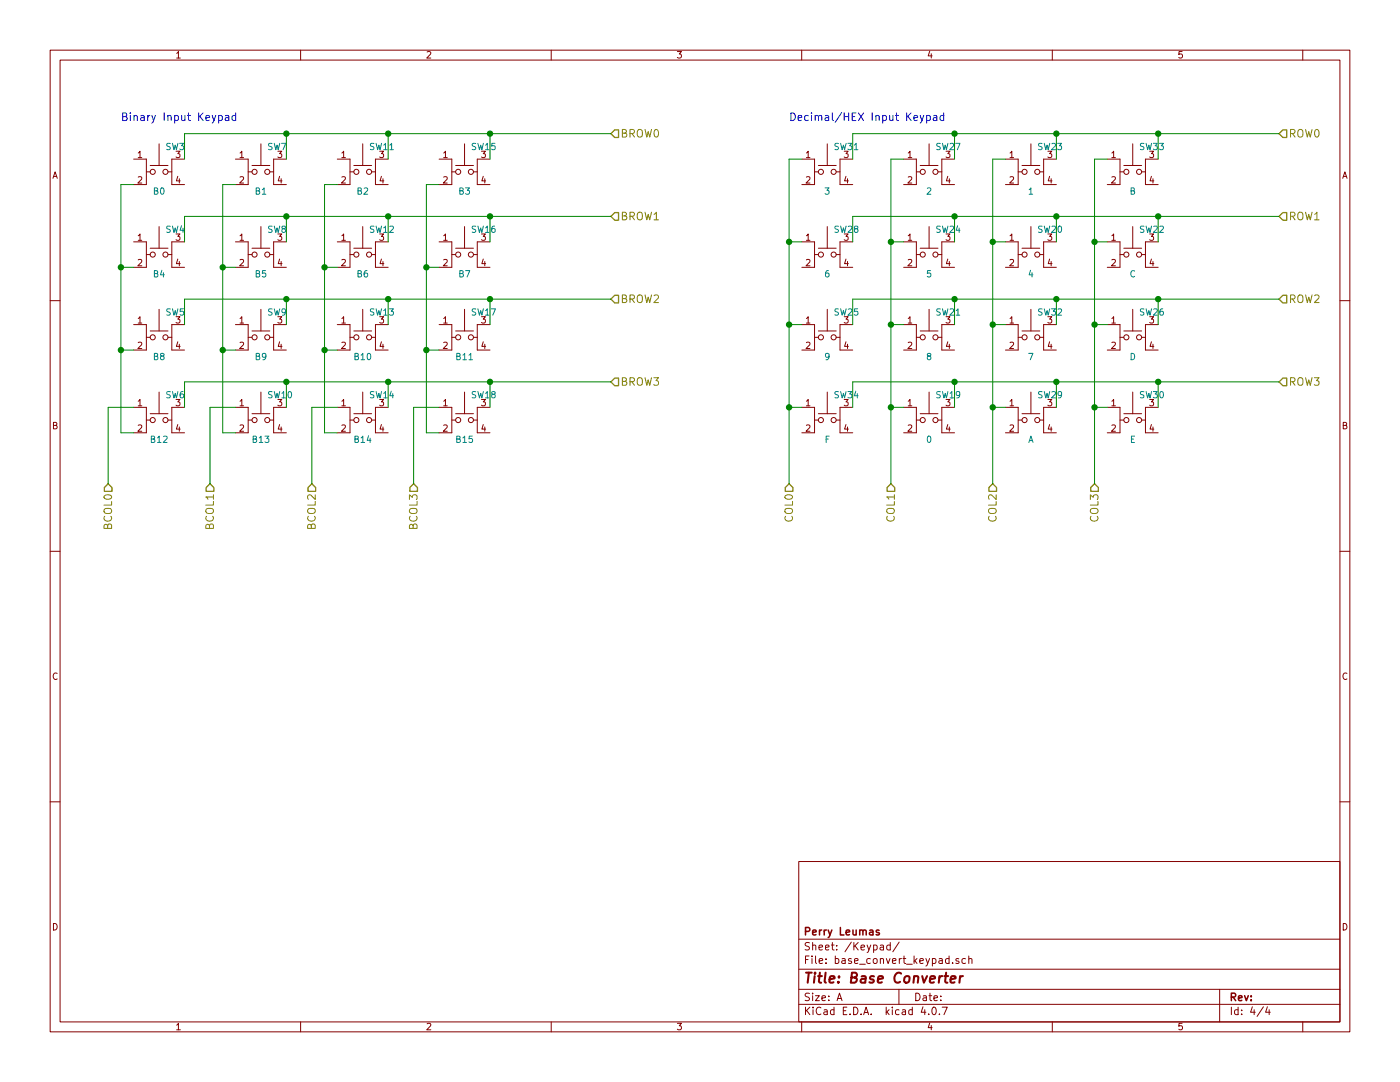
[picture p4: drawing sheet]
EESchema Schematic File Version 2
LIBS:Display_LiteOn
LIBS:MSP430
LIBS:Switch_CK
LIBS:Switch_Generic
LIBS:base_convert-cache
LIBS:4xxx
LIBS:4xxx_IEEE
LIBS:74xGxx
LIBS:74xx
LIBS:74xx_IEEE
LIBS:Amplifier_Audio
LIBS:Amplifier_Buffer
LIBS:Amplifier_Current
LIBS:Amplifier_Difference
LIBS:Amplifier_Instrumentation
LIBS:Amplifier_Operational
LIBS:Amplifier_Video
LIBS:Analog
LIBS:Analog_ADC
LIBS:Analog_DAC
LIBS:Analog_Switch
LIBS:Audio
LIBS:Battery_Management
LIBS:Comparator
LIBS:Connector
LIBS:Connector_Generic
LIBS:Connector_Generic_MountingPin
LIBS:Connector_Generic_Shielded
LIBS:Converter_ACDC
LIBS:Converter_DCDC
LIBS:CPLD_Altera
LIBS:CPLD_Xilinx
LIBS:CPU
LIBS:CPU_NXP_6800
LIBS:CPU_NXP_68000
LIBS:CPU_PowerPC
LIBS:Device
LIBS:Diode
LIBS:Diode_Bridge
LIBS:Diode_Laser
LIBS:Display_Character
LIBS:Display_Graphic
LIBS:Driver_Display
LIBS:Driver_FET
LIBS:Driver_LED
LIBS:Driver_Motor
LIBS:Driver_Relay
LIBS:DSP_Freescale
LIBS:DSP_Microchip_DSPIC33
LIBS:DSP_Motorola
LIBS:DSP_Texas
LIBS:Filter
LIBS:FPGA_Microsemi
LIBS:FPGA_Xilinx
LIBS:FPGA_Xilinx_Artix7
LIBS:FPGA_Xilinx_Kintex7
LIBS:FPGA_Xilinx_Spartan6
LIBS:FPGA_Xilinx_Virtex5
LIBS:FPGA_Xilinx_Virtex6
LIBS:FPGA_Xilinx_Virtex7
LIBS:GPU
LIBS:Graphic
LIBS:Interface
LIBS:Interface_CAN_LIN
LIBS:Interface_CurrentLoop
LIBS:Interface_Ethernet
LIBS:Interface_Expansion
LIBS:Interface_HID
LIBS:Interface_LineDriver
LIBS:Interface_Optical
LIBS:Interface_Telecom
LIBS:Interface_UART
LIBS:Interface_USB
LIBS:Isolator
LIBS:Isolator_Analog
LIBS:Jumper
LIBS:LED
LIBS:Logic_LevelTranslator
LIBS:Logic_Programmable
LIBS:MCU_AnalogDevices
LIBS:MCU_Cypress
LIBS:MCU_Espressif
LIBS:MCU_Intel
LIBS:MCU_Microchip_8051
LIBS:MCU_Microchip_ATmega
LIBS:MCU_Microchip_ATtiny
LIBS:MCU_Microchip_AVR
LIBS:MCU_Microchip_PIC10
LIBS:MCU_Microchip_PIC12
LIBS:MCU_Microchip_PIC16
LIBS:MCU_Microchip_PIC18
LIBS:MCU_Microchip_PIC24
LIBS:MCU_Microchip_PIC32
LIBS:MCU_Microchip_SAME
LIBS:MCU_Microchip_SAML
LIBS:MCU_Module
LIBS:MCU_Nordic
LIBS:MCU_NXP_ColdFire
LIBS:MCU_NXP_HC11
LIBS:MCU_NXP_HC12
LIBS:MCU_NXP_HCS12
LIBS:MCU_NXP_Kinetis
LIBS:MCU_NXP_LPC
LIBS:MCU_NXP_MAC7100
LIBS:MCU_NXP_MCore
LIBS:MCU_NXP_S08
LIBS:MCU_Parallax
LIBS:MCU_SiFive
LIBS:MCU_SiliconLabs
LIBS:MCU_ST_STM8
LIBS:MCU_ST_STM32F0
LIBS:MCU_ST_STM32F1
LIBS:MCU_ST_STM32F2
LIBS:MCU_ST_STM32F3
LIBS:MCU_ST_STM32F4
LIBS:MCU_ST_STM32F7
LIBS:MCU_ST_STM32H7
LIBS:MCU_ST_STM32L0
LIBS:MCU_ST_STM32L1
LIBS:MCU_ST_STM32L4
LIBS:MCU_ST_STM32L4+
LIBS:MCU_Texas
LIBS:MCU_Texas_MSP430
LIBS:Mechanical
LIBS:Memory_Controller
LIBS:Memory_EEPROM
LIBS:Memory_EPROM
LIBS:Memory_Flash
LIBS:Memory_NVRAM
LIBS:Memory_RAM
LIBS:Memory_ROM
LIBS:Memory_UniqueID
LIBS:Motor
LIBS:Oscillator
LIBS:Potentiometer_Digital
LIBS:power
LIBS:Power_Management
LIBS:Power_Protection
LIBS:Power_Supervisor
LIBS:pspice
LIBS:Reference_Current
LIBS:Reference_Voltage
LIBS:Regulator_Controller
LIBS:Regulator_Current
LIBS:Regulator_Linear
LIBS:Regulator_SwitchedCapacitor
LIBS:Regulator_Switching
LIBS:Relay
LIBS:Relay_SolidState
LIBS:RF
LIBS:RF_AM_FM
LIBS:RF_Amplifier
LIBS:RF_Bluetooth
LIBS:RF_GPS
LIBS:RF_Mixer
LIBS:RF_Module
LIBS:RF_RFID
LIBS:RF_Switch
LIBS:RF_WiFi
LIBS:RF_ZigBee
LIBS:Sensor
LIBS:Sensor_Audio
LIBS:Sensor_Current
LIBS:Sensor_Gas
LIBS:Sensor_Humidity
LIBS:Sensor_Magnetic
LIBS:Sensor_Motion
LIBS:Sensor_Optical
LIBS:Sensor_Pressure
LIBS:Sensor_Proximity
LIBS:Sensor_Temperature
LIBS:Sensor_Touch
LIBS:Sensor_Voltage
LIBS:Switch
LIBS:Timer
LIBS:Timer_PLL
LIBS:Timer_RTC
LIBS:Transformer
LIBS:Transistor_Array
LIBS:Transistor_BJT
LIBS:Transistor_FET
LIBS:Transistor_IGBT
LIBS:Triac_Thyristor
LIBS:Valve
LIBS:Video
EELAYER 25 0
EELAYER END
$Descr A 11000 8500
encoding utf-8
Sheet 4 4
Title "Base Converter"
Date ""
Rev ""
Comp "Perry Leumas"
Comment1 ""
Comment2 ""
Comment3 ""
Comment4 ""
$EndDescr
$Comp
L SW_Push_Dual2 SW20
U 1 1
P 8100 1900
F 0 "SW20" H 8150 2000 50  0000 L CNN
F 1 "4" H 8100 1650 50  0000 C CNN
F 2 "Buttons_Switches_THT:SW_TH_Tactile_Omron_B3F-10xx" H 8100 2100 50  0001 C CNN
F 3 "" H 8100 2100 50  0001 C CNN
F 4 "NONE" H 8100 1900 60  0001 C CNN "Manufacture"
F 5 "NONE" H 8100 1900 60  0001 C CNN "Mfg Part Number"
F 6 "NONE" H 8100 1900 60  0001 C CNN "Package"
F 7 "NONE" H 8100 1900 60  0001 C CNN "Description"
	1    8100 1900
	1    0    0    -1  
$EndComp
$Comp
L SW_Push_Dual2 SW24
U 1 1
P 7300 1900
F 0 "SW24" H 7350 2000 50  0000 L CNN
F 1 "5" H 7300 1650 50  0000 C CNN
F 2 "Buttons_Switches_THT:SW_TH_Tactile_Omron_B3F-10xx" H 7300 2100 50  0001 C CNN
F 3 "" H 7300 2100 50  0001 C CNN
F 4 "NONE" H 7300 1900 60  0001 C CNN "Manufacture"
F 5 "NONE" H 7300 1900 60  0001 C CNN "Mfg Part Number"
F 6 "NONE" H 7300 1900 60  0001 C CNN "Package"
F 7 "NONE" H 7300 1900 60  0001 C CNN "Description"
	1    7300 1900
	1    0    0    -1  
$EndComp
$Comp
L SW_Push_Dual2 SW28
U 1 1
P 6500 1900
F 0 "SW28" H 6550 2000 50  0000 L CNN
F 1 "6" H 6500 1650 50  0000 C CNN
F 2 "Buttons_Switches_THT:SW_TH_Tactile_Omron_B3F-10xx" H 6500 2100 50  0001 C CNN
F 3 "" H 6500 2100 50  0001 C CNN
F 4 "NONE" H 6500 1900 60  0001 C CNN "Manufacture"
F 5 "NONE" H 6500 1900 60  0001 C CNN "Mfg Part Number"
F 6 "NONE" H 6500 1900 60  0001 C CNN "Package"
F 7 "NONE" H 6500 1900 60  0001 C CNN "Description"
	1    6500 1900
	1    0    0    -1  
$EndComp
$Comp
L SW_Push_Dual2 SW22
U 1 1
P 8900 1900
F 0 "SW22" H 8950 2000 50  0000 L CNN
F 1 "C" H 8900 1650 50  0000 C CNN
F 2 "Buttons_Switches_THT:SW_TH_Tactile_Omron_B3F-10xx" H 8900 2100 50  0001 C CNN
F 3 "" H 8900 2100 50  0001 C CNN
F 4 "NONE" H 8900 1900 60  0001 C CNN "Manufacture"
F 5 "NONE" H 8900 1900 60  0001 C CNN "Mfg Part Number"
F 6 "NONE" H 8900 1900 60  0001 C CNN "Package"
F 7 "NONE" H 8900 1900 60  0001 C CNN "Description"
	1    8900 1900
	1    0    0    -1  
$EndComp
$Comp
L SW_Push_Dual2 SW33
U 1 1
P 8900 1250
F 0 "SW33" H 8950 1350 50  0000 L CNN
F 1 "B" H 8900 1000 50  0000 C CNN
F 2 "Buttons_Switches_THT:SW_TH_Tactile_Omron_B3F-10xx" H 8900 1450 50  0001 C CNN
F 3 "" H 8900 1450 50  0001 C CNN
F 4 "NONE" H 8900 1250 60  0001 C CNN "Manufacture"
F 5 "NONE" H 8900 1250 60  0001 C CNN "Mfg Part Number"
F 6 "NONE" H 8900 1250 60  0001 C CNN "Package"
F 7 "NONE" H 8900 1250 60  0001 C CNN "Description"
	1    8900 1250
	1    0    0    -1  
$EndComp
$Comp
L SW_Push_Dual2 SW23
U 1 1
P 8100 1250
F 0 "SW23" H 8150 1350 50  0000 L CNN
F 1 "1" H 8100 1000 50  0000 C CNN
F 2 "Buttons_Switches_THT:SW_TH_Tactile_Omron_B3F-10xx" H 8100 1450 50  0001 C CNN
F 3 "" H 8100 1450 50  0001 C CNN
F 4 "NONE" H 8100 1250 60  0001 C CNN "Manufacture"
F 5 "NONE" H 8100 1250 60  0001 C CNN "Mfg Part Number"
F 6 "NONE" H 8100 1250 60  0001 C CNN "Package"
F 7 "NONE" H 8100 1250 60  0001 C CNN "Description"
	1    8100 1250
	1    0    0    -1  
$EndComp
$Comp
L SW_Push_Dual2 SW27
U 1 1
P 7300 1250
F 0 "SW27" H 7350 1350 50  0000 L CNN
F 1 "2" H 7300 1000 50  0000 C CNN
F 2 "Buttons_Switches_THT:SW_TH_Tactile_Omron_B3F-10xx" H 7300 1450 50  0001 C CNN
F 3 "" H 7300 1450 50  0001 C CNN
F 4 "NONE" H 7300 1250 60  0001 C CNN "Manufacture"
F 5 "NONE" H 7300 1250 60  0001 C CNN "Mfg Part Number"
F 6 "NONE" H 7300 1250 60  0001 C CNN "Package"
F 7 "NONE" H 7300 1250 60  0001 C CNN "Description"
	1    7300 1250
	1    0    0    -1  
$EndComp
$Comp
L SW_Push_Dual2 SW31
U 1 1
P 6500 1250
F 0 "SW31" H 6550 1350 50  0000 L CNN
F 1 "3" H 6500 1000 50  0000 C CNN
F 2 "Buttons_Switches_THT:SW_TH_Tactile_Omron_B3F-10xx" H 6500 1450 50  0001 C CNN
F 3 "" H 6500 1450 50  0001 C CNN
F 4 "NONE" H 6500 1250 60  0001 C CNN "Manufacture"
F 5 "NONE" H 6500 1250 60  0001 C CNN "Mfg Part Number"
F 6 "NONE" H 6500 1250 60  0001 C CNN "Package"
F 7 "NONE" H 6500 1250 60  0001 C CNN "Description"
	1    6500 1250
	1    0    0    -1  
$EndComp
$Comp
L SW_Push_Dual2 SW19
U 1 1
P 7300 3200
F 0 "SW19" H 7350 3300 50  0000 L CNN
F 1 "0" H 7300 2950 50  0000 C CNN
F 2 "Buttons_Switches_THT:SW_TH_Tactile_Omron_B3F-10xx" H 7300 3400 50  0001 C CNN
F 3 "" H 7300 3400 50  0001 C CNN
F 4 "NONE" H 7300 3200 60  0001 C CNN "Manufacture"
F 5 "NONE" H 7300 3200 60  0001 C CNN "Mfg Part Number"
F 6 "NONE" H 7300 3200 60  0001 C CNN "Package"
F 7 "NONE" H 7300 3200 60  0001 C CNN "Description"
	1    7300 3200
	1    0    0    -1  
$EndComp
$Comp
L SW_Push_Dual2 SW29
U 1 1
P 8100 3200
F 0 "SW29" H 8150 3300 50  0000 L CNN
F 1 "A" H 8100 2950 50  0000 C CNN
F 2 "Buttons_Switches_THT:SW_TH_Tactile_Omron_B3F-10xx" H 8100 3400 50  0001 C CNN
F 3 "" H 8100 3400 50  0001 C CNN
F 4 "NONE" H 8100 3200 60  0001 C CNN "Manufacture"
F 5 "NONE" H 8100 3200 60  0001 C CNN "Mfg Part Number"
F 6 "NONE" H 8100 3200 60  0001 C CNN "Package"
F 7 "NONE" H 8100 3200 60  0001 C CNN "Description"
	1    8100 3200
	1    0    0    -1  
$EndComp
$Comp
L SW_Push_Dual2 SW30
U 1 1
P 8900 3200
F 0 "SW30" H 8950 3300 50  0000 L CNN
F 1 "E" H 8900 2950 50  0000 C CNN
F 2 "Buttons_Switches_THT:SW_TH_Tactile_Omron_B3F-10xx" H 8900 3400 50  0001 C CNN
F 3 "" H 8900 3400 50  0001 C CNN
F 4 "NONE" H 8900 3200 60  0001 C CNN "Manufacture"
F 5 "NONE" H 8900 3200 60  0001 C CNN "Mfg Part Number"
F 6 "NONE" H 8900 3200 60  0001 C CNN "Package"
F 7 "NONE" H 8900 3200 60  0001 C CNN "Description"
	1    8900 3200
	1    0    0    -1  
$EndComp
$Comp
L SW_Push_Dual2 SW34
U 1 1
P 6500 3200
F 0 "SW34" H 6550 3300 50  0000 L CNN
F 1 "F" H 6500 2950 50  0000 C CNN
F 2 "Buttons_Switches_THT:SW_TH_Tactile_Omron_B3F-10xx" H 6500 3400 50  0001 C CNN
F 3 "" H 6500 3400 50  0001 C CNN
F 4 "NONE" H 6500 3200 60  0001 C CNN "Manufacture"
F 5 "NONE" H 6500 3200 60  0001 C CNN "Mfg Part Number"
F 6 "NONE" H 6500 3200 60  0001 C CNN "Package"
F 7 "NONE" H 6500 3200 60  0001 C CNN "Description"
	1    6500 3200
	1    0    0    -1  
$EndComp
$Comp
L SW_Push_Dual2 SW21
U 1 1
P 7300 2550
F 0 "SW21" H 7350 2650 50  0000 L CNN
F 1 "8" H 7300 2300 50  0000 C CNN
F 2 "Buttons_Switches_THT:SW_TH_Tactile_Omron_B3F-10xx" H 7300 2750 50  0001 C CNN
F 3 "" H 7300 2750 50  0001 C CNN
F 4 "NONE" H 7300 2550 60  0001 C CNN "Manufacture"
F 5 "NONE" H 7300 2550 60  0001 C CNN "Mfg Part Number"
F 6 "NONE" H 7300 2550 60  0001 C CNN "Package"
F 7 "NONE" H 7300 2550 60  0001 C CNN "Description"
	1    7300 2550
	1    0    0    -1  
$EndComp
$Comp
L SW_Push_Dual2 SW25
U 1 1
P 6500 2550
F 0 "SW25" H 6550 2650 50  0000 L CNN
F 1 "9" H 6500 2300 50  0000 C CNN
F 2 "Buttons_Switches_THT:SW_TH_Tactile_Omron_B3F-10xx" H 6500 2750 50  0001 C CNN
F 3 "" H 6500 2750 50  0001 C CNN
F 4 "NONE" H 6500 2550 60  0001 C CNN "Manufacture"
F 5 "NONE" H 6500 2550 60  0001 C CNN "Mfg Part Number"
F 6 "NONE" H 6500 2550 60  0001 C CNN "Package"
F 7 "NONE" H 6500 2550 60  0001 C CNN "Description"
	1    6500 2550
	1    0    0    -1  
$EndComp
$Comp
L SW_Push_Dual2 SW32
U 1 1
P 8100 2550
F 0 "SW32" H 8150 2650 50  0000 L CNN
F 1 "7" H 8100 2300 50  0000 C CNN
F 2 "Buttons_Switches_THT:SW_TH_Tactile_Omron_B3F-10xx" H 8100 2750 50  0001 C CNN
F 3 "" H 8100 2750 50  0001 C CNN
F 4 "NONE" H 8100 2550 60  0001 C CNN "Manufacture"
F 5 "NONE" H 8100 2550 60  0001 C CNN "Mfg Part Number"
F 6 "NONE" H 8100 2550 60  0001 C CNN "Package"
F 7 "NONE" H 8100 2550 60  0001 C CNN "Description"
	1    8100 2550
	1    0    0    -1  
$EndComp
$Comp
L SW_Push_Dual2 SW26
U 1 1
P 8900 2550
F 0 "SW26" H 8950 2650 50  0000 L CNN
F 1 "D" H 8900 2300 50  0000 C CNN
F 2 "Buttons_Switches_THT:SW_TH_Tactile_Omron_B3F-10xx" H 8900 2750 50  0001 C CNN
F 3 "" H 8900 2750 50  0001 C CNN
F 4 "NONE" H 8900 2550 60  0001 C CNN "Manufacture"
F 5 "NONE" H 8900 2550 60  0001 C CNN "Mfg Part Number"
F 6 "NONE" H 8900 2550 60  0001 C CNN "Package"
F 7 "NONE" H 8900 2550 60  0001 C CNN "Description"
	1    8900 2550
	1    0    0    -1  
$EndComp
$Comp
L SW_Push_Dual2 SW4
U 1 1
P 1250 1900
F 0 "SW4" H 1300 2000 50  0000 L CNN
F 1 "B4" H 1250 1650 50  0000 C CNN
F 2 "Buttons_Switches_THT:SW_TH_Tactile_Omron_B3F-10xx" H 1250 2100 50  0001 C CNN
F 3 "" H 1250 2100 50  0001 C CNN
F 4 "NONE" H 1250 1900 60  0001 C CNN "Manufacture"
F 5 "NONE" H 1250 1900 60  0001 C CNN "Mfg Part Number"
F 6 "NONE" H 1250 1900 60  0001 C CNN "Package"
F 7 "NONE" H 1250 1900 60  0001 C CNN "Description"
	1    1250 1900
	1    0    0    -1  
$EndComp
$Comp
L SW_Push_Dual2 SW8
U 1 1
P 2050 1900
F 0 "SW8" H 2100 2000 50  0000 L CNN
F 1 "B5" H 2050 1650 50  0000 C CNN
F 2 "Buttons_Switches_THT:SW_TH_Tactile_Omron_B3F-10xx" H 2050 2100 50  0001 C CNN
F 3 "" H 2050 2100 50  0001 C CNN
F 4 "NONE" H 2050 1900 60  0001 C CNN "Manufacture"
F 5 "NONE" H 2050 1900 60  0001 C CNN "Mfg Part Number"
F 6 "NONE" H 2050 1900 60  0001 C CNN "Package"
F 7 "NONE" H 2050 1900 60  0001 C CNN "Description"
	1    2050 1900
	1    0    0    -1  
$EndComp
$Comp
L SW_Push_Dual2 SW12
U 1 1
P 2850 1900
F 0 "SW12" H 2900 2000 50  0000 L CNN
F 1 "B6" H 2850 1650 50  0000 C CNN
F 2 "Buttons_Switches_THT:SW_TH_Tactile_Omron_B3F-10xx" H 2850 2100 50  0001 C CNN
F 3 "" H 2850 2100 50  0001 C CNN
F 4 "NONE" H 2850 1900 60  0001 C CNN "Manufacture"
F 5 "NONE" H 2850 1900 60  0001 C CNN "Mfg Part Number"
F 6 "NONE" H 2850 1900 60  0001 C CNN "Package"
F 7 "NONE" H 2850 1900 60  0001 C CNN "Description"
	1    2850 1900
	1    0    0    -1  
$EndComp
$Comp
L SW_Push_Dual2 SW16
U 1 1
P 3650 1900
F 0 "SW16" H 3700 2000 50  0000 L CNN
F 1 "B7" H 3650 1650 50  0000 C CNN
F 2 "Buttons_Switches_THT:SW_TH_Tactile_Omron_B3F-10xx" H 3650 2100 50  0001 C CNN
F 3 "" H 3650 2100 50  0001 C CNN
F 4 "NONE" H 3650 1900 60  0001 C CNN "Manufacture"
F 5 "NONE" H 3650 1900 60  0001 C CNN "Mfg Part Number"
F 6 "NONE" H 3650 1900 60  0001 C CNN "Package"
F 7 "NONE" H 3650 1900 60  0001 C CNN "Description"
	1    3650 1900
	1    0    0    -1  
$EndComp
$Comp
L SW_Push_Dual2 SW3
U 1 1
P 1250 1250
F 0 "SW3" H 1300 1350 50  0000 L CNN
F 1 "B0" H 1250 1000 50  0000 C CNN
F 2 "Buttons_Switches_THT:SW_TH_Tactile_Omron_B3F-10xx" H 1250 1450 50  0001 C CNN
F 3 "" H 1250 1450 50  0001 C CNN
F 4 "NONE" H 1250 1250 60  0001 C CNN "Manufacture"
F 5 "NONE" H 1250 1250 60  0001 C CNN "Mfg Part Number"
F 6 "NONE" H 1250 1250 60  0001 C CNN "Package"
F 7 "NONE" H 1250 1250 60  0001 C CNN "Description"
	1    1250 1250
	1    0    0    -1  
$EndComp
$Comp
L SW_Push_Dual2 SW7
U 1 1
P 2050 1250
F 0 "SW7" H 2100 1350 50  0000 L CNN
F 1 "B1" H 2050 1000 50  0000 C CNN
F 2 "Buttons_Switches_THT:SW_TH_Tactile_Omron_B3F-10xx" H 2050 1450 50  0001 C CNN
F 3 "" H 2050 1450 50  0001 C CNN
F 4 "NONE" H 2050 1250 60  0001 C CNN "Manufacture"
F 5 "NONE" H 2050 1250 60  0001 C CNN "Mfg Part Number"
F 6 "NONE" H 2050 1250 60  0001 C CNN "Package"
F 7 "NONE" H 2050 1250 60  0001 C CNN "Description"
	1    2050 1250
	1    0    0    -1  
$EndComp
$Comp
L SW_Push_Dual2 SW11
U 1 1
P 2850 1250
F 0 "SW11" H 2900 1350 50  0000 L CNN
F 1 "B2" H 2850 1000 50  0000 C CNN
F 2 "Buttons_Switches_THT:SW_TH_Tactile_Omron_B3F-10xx" H 2850 1450 50  0001 C CNN
F 3 "" H 2850 1450 50  0001 C CNN
F 4 "NONE" H 2850 1250 60  0001 C CNN "Manufacture"
F 5 "NONE" H 2850 1250 60  0001 C CNN "Mfg Part Number"
F 6 "NONE" H 2850 1250 60  0001 C CNN "Package"
F 7 "NONE" H 2850 1250 60  0001 C CNN "Description"
	1    2850 1250
	1    0    0    -1  
$EndComp
$Comp
L SW_Push_Dual2 SW15
U 1 1
P 3650 1250
F 0 "SW15" H 3700 1350 50  0000 L CNN
F 1 "B3" H 3650 1000 50  0000 C CNN
F 2 "Buttons_Switches_THT:SW_TH_Tactile_Omron_B3F-10xx" H 3650 1450 50  0001 C CNN
F 3 "" H 3650 1450 50  0001 C CNN
F 4 "NONE" H 3650 1250 60  0001 C CNN "Manufacture"
F 5 "NONE" H 3650 1250 60  0001 C CNN "Mfg Part Number"
F 6 "NONE" H 3650 1250 60  0001 C CNN "Package"
F 7 "NONE" H 3650 1250 60  0001 C CNN "Description"
	1    3650 1250
	1    0    0    -1  
$EndComp
$Comp
L SW_Push_Dual2 SW6
U 1 1
P 1250 3200
F 0 "SW6" H 1300 3300 50  0000 L CNN
F 1 "B12" H 1250 2950 50  0000 C CNN
F 2 "Buttons_Switches_THT:SW_TH_Tactile_Omron_B3F-10xx" H 1250 3400 50  0001 C CNN
F 3 "" H 1250 3400 50  0001 C CNN
F 4 "NONE" H 1250 3200 60  0001 C CNN "Manufacture"
F 5 "NONE" H 1250 3200 60  0001 C CNN "Mfg Part Number"
F 6 "NONE" H 1250 3200 60  0001 C CNN "Package"
F 7 "NONE" H 1250 3200 60  0001 C CNN "Description"
	1    1250 3200
	1    0    0    -1  
$EndComp
$Comp
L SW_Push_Dual2 SW10
U 1 1
P 2050 3200
F 0 "SW10" H 2100 3300 50  0000 L CNN
F 1 "B13" H 2050 2950 50  0000 C CNN
F 2 "Buttons_Switches_THT:SW_TH_Tactile_Omron_B3F-10xx" H 2050 3400 50  0001 C CNN
F 3 "" H 2050 3400 50  0001 C CNN
F 4 "NONE" H 2050 3200 60  0001 C CNN "Manufacture"
F 5 "NONE" H 2050 3200 60  0001 C CNN "Mfg Part Number"
F 6 "NONE" H 2050 3200 60  0001 C CNN "Package"
F 7 "NONE" H 2050 3200 60  0001 C CNN "Description"
	1    2050 3200
	1    0    0    -1  
$EndComp
$Comp
L SW_Push_Dual2 SW14
U 1 1
P 2850 3200
F 0 "SW14" H 2900 3300 50  0000 L CNN
F 1 "B14" H 2850 2950 50  0000 C CNN
F 2 "Buttons_Switches_THT:SW_TH_Tactile_Omron_B3F-10xx" H 2850 3400 50  0001 C CNN
F 3 "" H 2850 3400 50  0001 C CNN
F 4 "NONE" H 2850 3200 60  0001 C CNN "Manufacture"
F 5 "NONE" H 2850 3200 60  0001 C CNN "Mfg Part Number"
F 6 "NONE" H 2850 3200 60  0001 C CNN "Package"
F 7 "NONE" H 2850 3200 60  0001 C CNN "Description"
	1    2850 3200
	1    0    0    -1  
$EndComp
$Comp
L SW_Push_Dual2 SW18
U 1 1
P 3650 3200
F 0 "SW18" H 3700 3300 50  0000 L CNN
F 1 "B15" H 3650 2950 50  0000 C CNN
F 2 "Buttons_Switches_THT:SW_TH_Tactile_Omron_B3F-10xx" H 3650 3400 50  0001 C CNN
F 3 "" H 3650 3400 50  0001 C CNN
F 4 "NONE" H 3650 3200 60  0001 C CNN "Manufacture"
F 5 "NONE" H 3650 3200 60  0001 C CNN "Mfg Part Number"
F 6 "NONE" H 3650 3200 60  0001 C CNN "Package"
F 7 "NONE" H 3650 3200 60  0001 C CNN "Description"
	1    3650 3200
	1    0    0    -1  
$EndComp
$Comp
L SW_Push_Dual2 SW5
U 1 1
P 1250 2550
F 0 "SW5" H 1300 2650 50  0000 L CNN
F 1 "B8" H 1250 2300 50  0000 C CNN
F 2 "Buttons_Switches_THT:SW_TH_Tactile_Omron_B3F-10xx" H 1250 2750 50  0001 C CNN
F 3 "" H 1250 2750 50  0001 C CNN
F 4 "NONE" H 1250 2550 60  0001 C CNN "Manufacture"
F 5 "NONE" H 1250 2550 60  0001 C CNN "Mfg Part Number"
F 6 "NONE" H 1250 2550 60  0001 C CNN "Package"
F 7 "NONE" H 1250 2550 60  0001 C CNN "Description"
	1    1250 2550
	1    0    0    -1  
$EndComp
$Comp
L SW_Push_Dual2 SW9
U 1 1
P 2050 2550
F 0 "SW9" H 2100 2650 50  0000 L CNN
F 1 "B9" H 2050 2300 50  0000 C CNN
F 2 "Buttons_Switches_THT:SW_TH_Tactile_Omron_B3F-10xx" H 2050 2750 50  0001 C CNN
F 3 "" H 2050 2750 50  0001 C CNN
F 4 "NONE" H 2050 2550 60  0001 C CNN "Manufacture"
F 5 "NONE" H 2050 2550 60  0001 C CNN "Mfg Part Number"
F 6 "NONE" H 2050 2550 60  0001 C CNN "Package"
F 7 "NONE" H 2050 2550 60  0001 C CNN "Description"
	1    2050 2550
	1    0    0    -1  
$EndComp
$Comp
L SW_Push_Dual2 SW13
U 1 1
P 2850 2550
F 0 "SW13" H 2900 2650 50  0000 L CNN
F 1 "B10" H 2850 2300 50  0000 C CNN
F 2 "Buttons_Switches_THT:SW_TH_Tactile_Omron_B3F-10xx" H 2850 2750 50  0001 C CNN
F 3 "" H 2850 2750 50  0001 C CNN
F 4 "NONE" H 2850 2550 60  0001 C CNN "Manufacture"
F 5 "NONE" H 2850 2550 60  0001 C CNN "Mfg Part Number"
F 6 "NONE" H 2850 2550 60  0001 C CNN "Package"
F 7 "NONE" H 2850 2550 60  0001 C CNN "Description"
	1    2850 2550
	1    0    0    -1  
$EndComp
$Comp
L SW_Push_Dual2 SW17
U 1 1
P 3650 2550
F 0 "SW17" H 3700 2650 50  0000 L CNN
F 1 "B11" H 3650 2300 50  0000 C CNN
F 2 "Buttons_Switches_THT:SW_TH_Tactile_Omron_B3F-10xx" H 3650 2750 50  0001 C CNN
F 3 "" H 3650 2750 50  0001 C CNN
F 4 "NONE" H 3650 2550 60  0001 C CNN "Manufacture"
F 5 "NONE" H 3650 2550 60  0001 C CNN "Mfg Part Number"
F 6 "NONE" H 3650 2550 60  0001 C CNN "Package"
F 7 "NONE" H 3650 2550 60  0001 C CNN "Description"
	1    3650 2550
	1    0    0    -1  
$EndComp
Text Notes 6200 950  0    60   ~ 0
Decimal/HEX Input Keypad
Text Notes 950  950  0    60   ~ 0
Binary Input Keypad
Text HLabel 10050 1050 2    60   Input ~ 0
ROW0
Text HLabel 10050 1700 2    60   Input ~ 0
ROW1
Text HLabel 10050 2350 2    60   Input ~ 0
ROW2
Text HLabel 10050 3000 2    60   Input ~ 0
ROW3
Text HLabel 6200 3800 3    60   Input ~ 0
COL0
Text HLabel 7000 3800 3    60   Input ~ 0
COL1
Text HLabel 7800 3800 3    60   Input ~ 0
COL2
Text HLabel 8600 3800 3    60   Input ~ 0
COL3
Text HLabel 4800 1050 2    60   Input ~ 0
BROW0
Text HLabel 4800 1700 2    60   Input ~ 0
BROW1
Text HLabel 4800 2350 2    60   Input ~ 0
BROW2
Text HLabel 4800 3000 2    60   Input ~ 0
BROW3
Text HLabel 850  3800 3    60   Input ~ 0
BCOL0
Text HLabel 1650 3800 3    60   Input ~ 0
BCOL1
Text HLabel 2450 3800 3    60   Input ~ 0
BCOL2
Text HLabel 3250 3800 3    60   Input ~ 0
BCOL3
Wire Wire Line
	6700 1250 6700 1050
Wire Wire Line
	6700 1050 10050 1050
Wire Wire Line
	9100 1250 9100 1050
Wire Wire Line
	8300 1250 8300 1050
Wire Wire Line
	7500 1250 7500 1050
Wire Wire Line
	6700 1900 6700 1700
Wire Wire Line
	6700 1700 10050 1700
Wire Wire Line
	9100 1900 9100 1700
Wire Wire Line
	8300 1900 8300 1700
Wire Wire Line
	7500 1900 7500 1700
Wire Wire Line
	6700 2550 6700 2350
Wire Wire Line
	6700 3200 6700 3000
Wire Wire Line
	6700 3000 10050 3000
Wire Wire Line
	9100 2350 9100 2550
Wire Wire Line
	8300 2550 8300 2350
Wire Wire Line
	7500 2550 7500 2350
Wire Wire Line
	7500 3200 7500 3000
Wire Wire Line
	8300 3200 8300 3000
Wire Wire Line
	9100 3200 9100 3000
Wire Wire Line
	6300 1250 6200 1250
Wire Wire Line
	6200 1250 6200 3800
Wire Wire Line
	6300 3200 6200 3200
Wire Wire Line
	6300 2550 6200 2550
Wire Wire Line
	6300 1900 6200 1900
Wire Wire Line
	7100 1250 7000 1250
Wire Wire Line
	7000 1250 7000 3800
Wire Wire Line
	7900 1250 7800 1250
Wire Wire Line
	7800 1250 7800 3800
Wire Wire Line
	8700 1250 8600 1250
Wire Wire Line
	8600 1250 8600 3800
Wire Wire Line
	8700 1900 8600 1900
Wire Wire Line
	8700 2550 8600 2550
Wire Wire Line
	8700 3200 8600 3200
Wire Wire Line
	7900 3200 7800 3200
Wire Wire Line
	7900 2550 7800 2550
Wire Wire Line
	7900 1900 7800 1900
Wire Wire Line
	7100 1900 7000 1900
Wire Wire Line
	7100 2550 7000 2550
Wire Wire Line
	7100 3200 7000 3200
Wire Wire Line
	1450 1250 1450 1050
Wire Wire Line
	1450 1050 4800 1050
Wire Wire Line
	3850 1250 3850 1050
Wire Wire Line
	3050 1250 3050 1050
Wire Wire Line
	2250 1250 2250 1050
Wire Wire Line
	1450 1900 1450 1700
Wire Wire Line
	3850 1700 3850 1900
Wire Wire Line
	3050 1700 3050 1900
Wire Wire Line
	2250 1900 2250 1700
Wire Wire Line
	1450 2550 1450 2350
Wire Wire Line
	1450 2350 4800 2350
Wire Wire Line
	1450 3200 1450 3000
Wire Wire Line
	1450 3000 4800 3000
Wire Wire Line
	3850 2550 3850 2350
Wire Wire Line
	3050 2550 3050 2350
Wire Wire Line
	2250 2550 2250 2350
Wire Wire Line
	2250 3200 2250 3000
Wire Wire Line
	3050 3200 3050 3000
Wire Wire Line
	3850 3200 3850 3000
Wire Wire Line
	1050 1450 950  1450
Wire Wire Line
	1850 1450 1750 1450
Wire Wire Line
	1750 1450 1750 3400
Wire Wire Line
	2650 1450 2550 1450
Wire Wire Line
	2550 1450 2550 3400
Wire Wire Line
	3450 1450 3350 1450
Wire Wire Line
	3350 1450 3350 3400
Wire Wire Line
	1450 1700 4800 1700
Connection ~ 9100 1050
Connection ~ 8300 1050
Connection ~ 7500 1050
Connection ~ 9100 1700
Connection ~ 8300 1700
Connection ~ 7500 1700
Connection ~ 8300 2350
Connection ~ 7500 2350
Connection ~ 7500 3000
Connection ~ 8300 3000
Connection ~ 9100 3000
Connection ~ 6200 3200
Connection ~ 6200 2550
Connection ~ 6200 1900
Connection ~ 8600 1900
Connection ~ 8600 2550
Connection ~ 8600 3200
Connection ~ 7800 3200
Connection ~ 7800 2550
Connection ~ 7800 1900
Connection ~ 7000 1900
Connection ~ 7000 2550
Connection ~ 7000 3200
Connection ~ 3850 1050
Connection ~ 3050 1050
Connection ~ 2250 1050
Connection ~ 3850 1700
Connection ~ 3050 1700
Connection ~ 2250 1700
Connection ~ 3850 2350
Connection ~ 3050 2350
Connection ~ 2250 2350
Connection ~ 2250 3000
Connection ~ 3050 3000
Connection ~ 3850 3000
Wire Wire Line
	1050 2100 950  2100
Connection ~ 950  2100
Wire Wire Line
	1850 2100 1750 2100
Connection ~ 1750 2100
Wire Wire Line
	2650 2100 2550 2100
Connection ~ 2550 2100
Wire Wire Line
	3450 2100 3350 2100
Connection ~ 3350 2100
Wire Wire Line
	3450 2750 3350 2750
Connection ~ 3350 2750
Wire Wire Line
	2650 2750 2550 2750
Connection ~ 2550 2750
Wire Wire Line
	1850 2750 1750 2750
Connection ~ 1750 2750
Wire Wire Line
	950  2750 1050 2750
Connection ~ 950  2750
Wire Wire Line
	1750 3400 1850 3400
Wire Wire Line
	2550 3400 2650 3400
Wire Wire Line
	3350 3400 3450 3400
Wire Wire Line
	950  3400 1050 3400
Wire Wire Line
	950  1450 950  3400
Wire Wire Line
	1050 3200 850  3200
Wire Wire Line
	850  3200 850  3800
Wire Wire Line
	3250 3800 3250 3200
Wire Wire Line
	3250 3200 3450 3200
Wire Wire Line
	2450 3800 2450 3200
Wire Wire Line
	2450 3200 2650 3200
Wire Wire Line
	1650 3800 1650 3200
Wire Wire Line
	1650 3200 1850 3200
Wire Wire Line
	6700 2350 10050 2350
Connection ~ 9100 2350
$EndSCHEMATC
